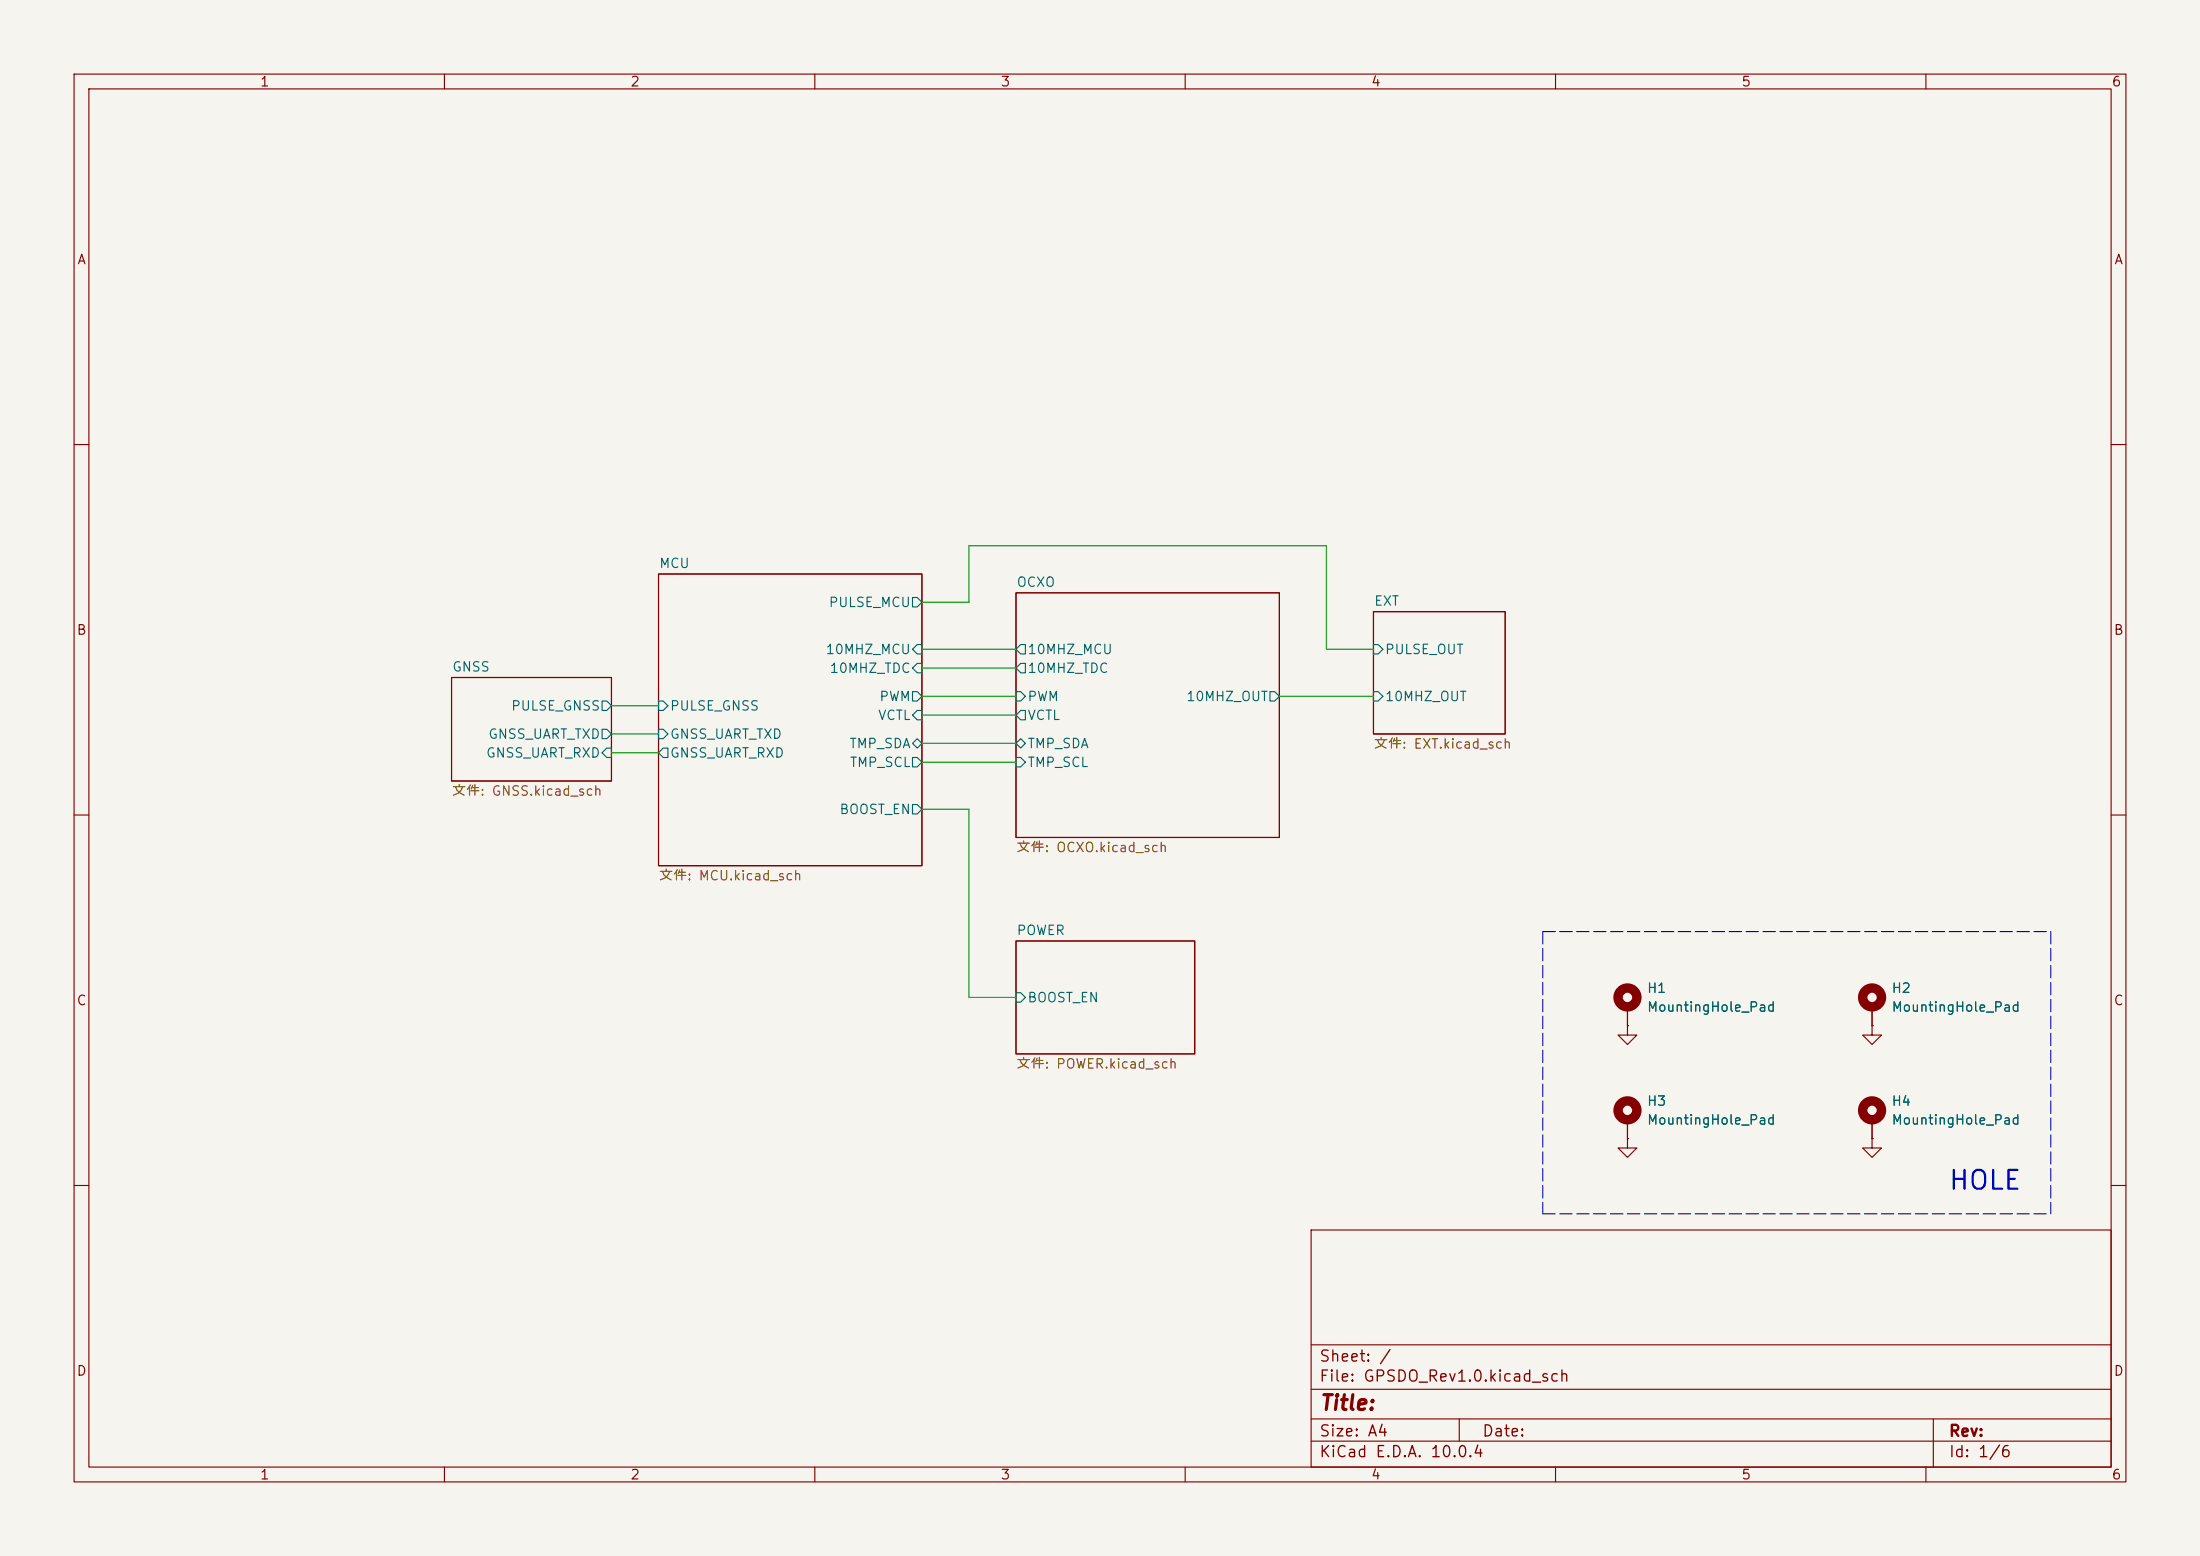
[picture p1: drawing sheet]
<svg xmlns="http://www.w3.org/2000/svg" width="297mm" height="210mm" viewBox="0 0 297 210" stroke-linecap="round" stroke-linejoin="round" font-family="sans-serif">
<path d="M0 0h297v210h-297z" fill="#f5f4ef" stroke="#f5f4ef" stroke-width=".14"/>
<g fill="none" stroke="#840000" stroke-width=".15">
<path d="M10 10h277v190h-277zM12 12h273v186h-273zM60 10v2M110 10v2M160 10v2M210 10v2M260 10v2M10 60h2M88.9 77.5h35.6v39.3h-35.6zM285 60h2M61 91.4h21.5v14h-21.5zM137.2 80h35.5v33h-35.5z"/>
<path d="M185.4 82.6h17.8v16.5h-17.8zM10 110h2M285 110h2M137.2 127h24.1v15.2h-24.1zM219.7 138.4v1.3h1.3l-1.3 1.3-1.3-1.3h1.3M219.7 138.4h.1M219.7 135.9v2.5M252.7 138.4v1.3h1.3l-1.3 1.3-1.2-1.3h1.2M252.7 138.4h.1M252.7 135.9v2.5M219.7 153.7v1.2h1.3l-1.3 1.3-1.3-1.3h1.3M219.7 153.7h.1"/>
<path d="M219.7 151.1v2.6M252.7 153.7v1.2h1.3l-1.3 1.3-1.2-1.3h1.2M252.7 153.7h.1M252.7 151.1v2.6M10 160h2M177 166h108v32h-108zM285 160h2M60 198v2M110 198v2M160 198v2M177 194.5h108M177 191.5h108"/>
<path d="M177 187.5h108M177 181.5h108M197 191.5v3M210 198v2M260 198v2M261 191.5v6.5"/>
</g>
<g fill="none" stroke="#006464" stroke-width=".15">
<path d="M81.3 98.4h.6l.6 .7-.6 .6h-.6zM81.3 94.6h.6l.6 .7-.6 .6h-.6zM88.9 94.6h.6l.7 .7-.7 .6h-.6zM88.9 98.4h.6l.7 .7-.7 .6h-.6zM123.2 93.3h.6l.7 .7-.7 .6h-.6zM123.2 80.6h.6l.7 .7-.7 .6h-.6zM123.8 89.5h.7v1.3h-.7l-.6-.6zM123.8 99.7l.7 .6-.7 .7-.6-.7zM123.8 87h.7v1.3h-.7l-.6-.7zM123.8 95.9h.7v1.3h-.7l-.6-.7zM137.2 87.6l.6-.6h.6v1.3h-.6zM137.2 93.3h.6l.6 .7-.6 .6h-.6z"/>
<path d="M137.2 96.5l.6-.6h.6v1.3h-.6zM137.8 89.5h.6v1.3h-.6l-.6-.6zM171.4 93.3h.7l.6 .7-.6 .6h-.7zM185.4 87h.7l.6 .6-.6 .7h-.7zM185.4 93.3h.7l.6 .7-.6 .6h-.7zM81.9 101h.6v1.2h-.6l-.6-.6zM89.5 101h.7v1.2h-.7l-.6-.6zM123.2 102.2h.6l.7 .7-.7 .6h-.6zM123.2 108.6h.6l.7 .6-.7 .7h-.6zM137.2 102.2h.6l.6 .7-.6 .6h-.6zM137.2 100.3l.6-.6 .6 .6-.6 .7zM137.2 134h.6l.6 .6-.6 .7h-.6z"/>
</g>
<g fill="none" stroke="#840000" stroke-width="1.3">
<circle cx="219.7" cy="134.6" r="1.27"/>
<circle cx="252.7" cy="134.6" r="1.27"/>
<circle cx="219.7" cy="149.9" r="1.27"/>
<circle cx="252.7" cy="149.9" r="1.27"/>
</g>
<path d="M208.3 125.7v38.1M208.3 125.7h68.6M276.9 125.7v38.1M208.3 163.8h68.6" fill="none" stroke="#0000c2" stroke-width=".15" stroke-dasharray="1.7 .6"/>
<path d="M82.5 99.1h6.4M82.5 95.3h6.4M124.5 81.3h6.3v-7.6h48.3v13.9h6.3M124.5 87.6h12.7M124.5 90.2h12.7M124.5 94h12.7M124.5 96.5h12.7M172.7 94h12.7M82.5 101.6h6.4M124.5 109.2h6.3v25.4h6.4M124.5 102.9h12.7M124.5 100.3h12.7" fill="none" stroke="#009600" stroke-width=".15"/>
<text font-size="2.5" fill="#0000c2" x="262.9" y="161.2">HOLE</text>
<text font-size="2" fill="#840000" x="178" y="190.8">Title:</text>
<g font-size="1.5" fill="#840000">
<text x="178" y="184.2">Sheet: /</text>
<text x="178" y="186.9">File: GPSDO_Rev1.0.kicad_sch</text>
<text x="178" y="197.1">KiCad E.D.A. 10.0.4</text>
<text x="178" y="194.3">Size: A4</text>
<text x="200" y="194.3">Date:</text>
<text x="263" y="194.3">Rev:</text>
<text x="263" y="197.1">Id: 1/6</text>
</g>
<g font-size="1.3" fill="#840000">
<text x="35" y="12">1</text>
<text x="85" y="12">2</text>
<text x="135" y="12">3</text>
<text x="185" y="12">4</text>
<text x="235" y="12">5</text>
<text x="285" y="12">6</text>
<text x="10.3" y="36">A</text>
<text x="285.3" y="36">A</text>
<text x="10.3" y="86">B</text>
<text x="285.3" y="86">B</text>
<text x="10.3" y="136">C</text>
<text x="285.3" y="136">C</text>
<text x="10.3" y="186">D</text>
<text x="285.3" y="186">D</text>
<text x="35" y="200">1</text>
<text x="85" y="200">2</text>
<text x="135" y="200">3</text>
<text x="185" y="200">4</text>
<text x="235" y="200">5</text>
<text x="285" y="200">6</text>
</g>
<g font-size="1.3" fill="#006464">
<text x="88.9" y="77">MCU</text>
<text x="111.8" y="82.3">PULSE_MCU</text>
<text x="137.2" y="79.5">OCXO</text>
<text x="185.4" y="82.1">EXT</text>
<text x="111.4" y="88.6">10MHZ_MCU</text>
<text x="138.6" y="88.6">10MHZ_MCU</text>
<text x="186.9" y="88.6">PULSE_OUT</text>
<text x="61" y="91">GNSS</text>
<text x="111.9" y="91.1">10MHZ_TDC</text>
<text x="118.6" y="95">PWM</text>
<text x="138.6" y="95">PWM</text>
<text x="138.6" y="91.1">10MHZ_TDC</text>
<text x="160" y="95">10MHZ_OUT</text>
<text x="186.9" y="95">10MHZ_OUT</text>
<text x="65.8" y="100">GNSS_UART_TXD</text>
<text x="68.9" y="96.2">PULSE_GNSS</text>
<text x="90.4" y="96.2">PULSE_GNSS</text>
<text x="90.4" y="100">GNSS_UART_TXD</text>
<text x="114.6" y="101.3">TMP_SDA</text>
<text x="118.4" y="97.5">VCTL</text>
<text x="138.6" y="101.3">TMP_SDA</text>
<text x="138.6" y="97.5">VCTL</text>
<text x="65.5" y="102.6">GNSS_UART_RXD</text>
<text x="90.4" y="102.6">GNSS_UART_RXD</text>
<text x="114.6" y="103.8">TMP_SCL</text>
<text x="138.6" y="103.8">TMP_SCL</text>
<text x="113.2" y="110.2">BOOST_EN</text>
<text x="137.2" y="126.5">POWER</text>
<text x="138.6" y="135.6">BOOST_EN</text>
<text x="222.3" y="134.3">H1</text>
<text x="222.3" y="136.9">MountingHole_Pad</text>
<text x="255.3" y="134.3">H2</text>
<text x="255.3" y="136.9">MountingHole_Pad</text>
<text x="222.3" y="149.6">H3</text>
<text x="255.3" y="149.6">H4</text>
<text x="222.3" y="152.1">MountingHole_Pad</text>
<text x="255.3" y="152.1">MountingHole_Pad</text>
</g>
<g font-size="1.3" fill="#725600">
<text x="185.4" y="101.4">文件: EXT.kicad_sch</text>
<text x="61" y="107.7">文件: GNSS.kicad_sch</text>
<text x="88.9" y="119.1">文件: MCU.kicad_sch</text>
<text x="137.2" y="115.3">文件: OCXO.kicad_sch</text>
<text x="137.2" y="144.5">文件: POWER.kicad_sch</text>
</g>
</svg>
